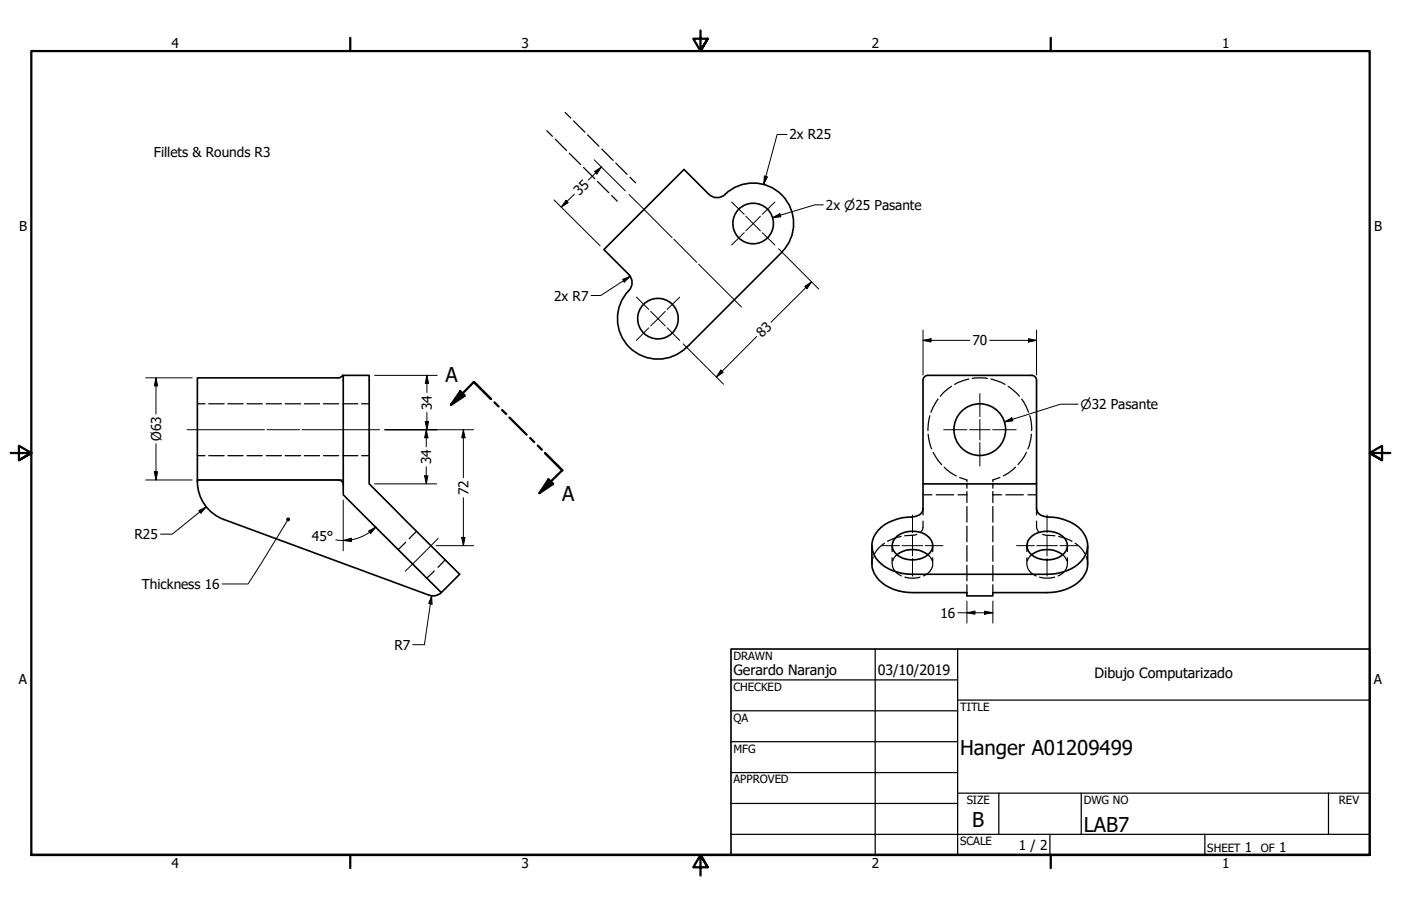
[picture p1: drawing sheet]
<svg xmlns="http://www.w3.org/2000/svg" width="432mm" height="279mm" viewBox="0 0 432 279" stroke-linecap="round" stroke-linejoin="round" font-family="sans-serif">
<!-- layer: Oculto (ANSI) -->
<g fill="none" stroke="#000" stroke-width=".38">
<path d="M174.2 34.7l1.7 1.7M176.8 37.3l3.5 3.5M168.5 40.3l1.7 1.7M171.1 42.9l3.5 3.5M175.5 47.2l3.4 3.5M179.8 51.6l3.5 3.5M181.1 41.6l3.5 3.5M184.1 55.9l3.5 3.5M185.5 46l3.5 3.5M189.8 50.3l3.5 3.5M194.2 54.7l1.7 1.7M188.5 60.3l1.7 1.7"/>
<path d="M293.2 119.1l-2.4 2-1 1.1M298.6 116.9l-1.9 .5-2.4 1.2M299.7 116.7l2.3-.2 2.3 .2M305.4 116.9l1.8 .5 2.6 1.2M310.7 119.1l3.5 3.1M60.8 124.5h2.4M64.3 124.5h4.8M70.2 124.5h4.7M76.1 124.5h4.7M82 124.5h4.7M87.9 124.5h4.7M93.8 124.5h4.7"/>
<path d="M99.7 124.5h4.7M105.6 124.5h4.7M111.4 124.5h2.4M286.1 133.9l.2 1.9 .8 2.6M286.6 128.2l-.5 2.3-.1 2.3M287.6 139.5l1.6 2.7 1 1.1M289.1 123.1l-2.2 4M314.9 123.1l2.2 4M316.4 139.5l-.7 1.2-1.9 2.6M317.4 128.2l.5 2.3v2.3M317.9 133.9l-1.1 4.5M60.8 140.5h2.4"/>
<path d="M64.3 140.5h4.8M70.2 140.5h4.7M76.1 140.5h4.7M82 140.5h4.7M87.9 140.5h4.7M93.8 140.5h4.7M99.7 140.5h4.7M105.6 140.5h4.7M111.4 140.5h2.4M284.5 157v1.8M284.5 152.6h2.7M288.5 152.6h5.4"/>
<path d="M291 144.1a11 11 0 0 0 3.8 2.6M295.3 152.6h2.7M295.8 147.3l2.2 .7v.5M298 149v1.6M298 151.6v3.4M298 156.2v4.8M306 152.6h2.7M306 149v1.6M306 151.6v3.4M306 156.2v4.8M308.2 147.3l-2.2 .7v.5M310 152.6h5.4"/>
<path d="M313 144.1l-2.2 1.8-1.6 .8M316.8 152.6h2.7M319.5 157v1.8M125 167.3l-2.3 2.2M128.4 163.8l-2.3 2.3M133.9 176.1l-2.3 2.2M137.2 172.7l-2.2 2.2M269.1 171.7l-.4 2.2M272.6 167.5a8.6 8.6 0 0 0-3 3.3M275 168.3v1.8M275 172v1.9M275 174.1a4.3 4.3 0 0 0 2.8 3.5"/>
<path d="M276.4 171.1l-.6 .6-.7 1.3M277.7 165.4l-2.4 .7-1.7 .8M278.9 178l.2 .1a8.8 8.8 0 0 0 4.4-.1M282.6 164.8l-.8 .2-3 .2M284.5 160.7l-.1 2.4-.6 .9M286.1 171.1l1.2 1.9M287.5 174.1a4.3 4.3 0 0 1-2.8 3.5M287.5 168.3v1.8M287.5 172v1.9M298 162.2v4.9M298 168.3v4.8M298 174.3v4.8"/>
<path d="M306 162.2v4.9M306 168.3v4.8M306 174.3v4.8M316.5 174.1a4.2 4.2 0 0 0 2.8 3.5M316.5 168.3v1.8M316.5 172v1.9M317.9 171.1l-.6 .6-.7 1.3M319.5 160.7a3.4 3.4 0 0 0 .6 3.3M320.4 178l.2 .1a8.8 8.8 0 0 0 4.5-.1M321.4 164.8l.7 .2 3 .2M326.3 165.4l2.4 .7 1.7 .8M327.5 171.1l.7 .6 .6 1.3"/>
<path d="M328.9 174.1a4 4 0 0 1-2.8 3.5M329 168.3v1.8M329 172v1.9M331.3 167.5a8.6 8.6 0 0 1 3.1 3.3M334.8 171.7l.4 2.2M298 180.3v2.5M306 180.3v2.5"/>
</g>
<!-- layer: Visible (ANSI) -->
<g fill="none" stroke="#000" stroke-width=".51">
<path d="M240.9 77.8a12.5 12.5 0 0 0-.2-17.9 12.5 12.5 0 0 0-17.8 .5 3.5 3.5 0 0 1-4.4-.5l-7.7-7.6-24.7 24.7 7.7 7.6a3.6 3.6 0 0 1 0 5M241 77.8l-29.4 29.3M193.8 89.6a12.5 12.5 0 0 0 .2 17.6 12.5 12.5 0 0 0 17.6-.1M105.6 115.8l-.6 .5-.7 .2h-43.5v31.5M105.6 115.8h.2M105.8 115.8h8v33.4l27.9 27.9-5.7 5.7-30.2-30.2zM286 115.8a1.49 1.49 0 0 0-1.5 1.5v39.7a2.76 2.76 0 0 1-2.7 2.3 15.5 15.5 0 0 0-11.2 4.3 7.1 7.1 0 0 0 2.1 11.2 16.4 16.4 0 0 0 8.5 2.3h41.5a12.7 12.7 0 0 0 11.9-6 7.6 7.6 0 0 0-4.4-9.9 17.6 17.6 0 0 0-8.1-1.9 2.76 2.76 0 0 1-2.6-2.3v-39.7a1.49 1.49 0 0 0-1.5-1.5h-32M60.8 148.5a12.5 12.5 0 0 0 8.2 11.7M60.8 148.5v-.5h43.5a1.42 1.42 0 0 1 1.5 1.5M284.5 149.2h35M69 160.2l63.3 23.4M268.7 168.3v5.6a9.1 9.1 0 0 0 6.7 7.8 17 17 0 0 0 5.8 1.1h16.8v1h8v-1h16.7a13.2 13.2 0 0 0 11.7-5.8l.8-2v-6.7"/>
<path d="M276.4 171.1a8.1 8.1 0 0 1 9.7 0M276.4 165.4a7.9 7.9 0 0 1 10.2 .7 3.6 3.6 0 0 1-1.4 5.5 7.8 7.8 0 0 1-9.4-1.2 3.3 3.3 0 0 1 .6-5zM317.9 171.1a8 8 0 0 1 9.6 0M317.9 165.4a7.9 7.9 0 0 1 10.3 .7 3.7 3.7 0 0 1-1.4 5.5 7.9 7.9 0 0 1-9.5-1.2 3.4 3.4 0 0 1 .6-5zM136 182.7l-1.5 .9-1.1 .2-1.1-.2"/>
<circle cx="232.1" cy="68.9" r="6.3"/>
<circle cx="202.8" cy="98.3" r="6.3"/>
<circle cx="302" cy="132.5" r="8"/>
</g>
<path d="M141.9 120.7l1.4 1.3-4.3 2.8zM151.3 123.1l-5.3-5.3-7 7M152.4 124.1l1.3 1.2M154.7 126.4l1.3 1.3M157 128.8l5.3 5.2M163.4 135.1l1.3 1.2M165.7 137.4l1.3 1.3M168 139.8l5.3 5.2-7.1 7.1M169 147.8l1.5 1.4-4.3 2.9z" fill="none" stroke="#000" stroke-width=".7"/>
<g fill="#000">
<path d="M141.9 120.7l1.4 1.3-4.3 2.8z" fill-rule="evenodd"/>
<path d="M169 147.8l1.5 1.4-4.3 2.9z" fill-rule="evenodd"/>
</g>
<!-- layer: Borde (ANSI) -->
<path d="M107.9 11.7v4M215.9 9.4v6.3l-2.2-3.8h4.4l-2.2 3.8 2.2-3.8M323.8 11.7v4M3.3 139.7h6.4l-3.9-2.2v4.4l3.9-2.2-3.9 2.2M428.5 139.7h-6.4l3.9-2.2v4.4l-3.9-2.2 3.9 2.2M9.7 263.7v-248h412.4v248h-412.4h412.4M107.9 263.7v4M218.1 267.5l-2.2-3.8 2.2 3.8h-4.4l2.2-3.8v6.3M323.8 263.7v4" fill="none" stroke="#000" stroke-width=".7"/>
<g fill="none" stroke="#000" stroke-width=".38">
<path d="M225.3 209.7h69.8M225.3 219.2h69.8M269.7 200.2v63.5M295.1 215.9h127M295.1 200.2v63.5M225.3 228.7h69.8M225.3 238.3h69.8M225.3 257.3h196.8M225.3 247.8h69.8M295.1 244.6h127M307.8 244.6v12.7M323.6 257.3v6.4"/>
<path d="M333.2 244.6v12.7M371.3 257.3v6.4M409.4 244.6v12.7"/>
</g>
<path d="M225.3 200.2h196.8v63.5h-196.8z" fill="none" stroke="#000" stroke-width=".51"/>
<path d="M60.8 148h45" fill="none" stroke="#000" stroke-width=".31"/>
<!-- layer: Marca de centro (ANSI) -->
<g fill="none" stroke="#000" stroke-width=".31">
<path d="M225.5 62.3l3.9 3.8M229.4 71.8l-3.9 3.8M229.9 66.7l4.5 4.5M234.4 66.7l-4.5 4.5M234.9 71.8l3.9 3.8M238.8 62.3l-3.9 3.8M196.2 91.6l3.8 3.8M200.5 96l4.5 4.5M205 96l-4.5 4.5M209.5 91.6l-3.9 3.8M200 101.1l-3.8 3.9M205.6 101.1l3.9 3.9"/>
<path d="M290.8 132.5h7.2M298.8 132.5h6.4M302 121.3v7.2M302 129.3v6.4M302 136.5v7.2M305.9 132.5h7.3M281.2 158.8v5.5M322.7 158.8v5.5M271.8 168.3h5.4M278.1 168.3h6.3M281.2 165.1v6.3M281.2 172.2v5.5"/>
<path d="M285.2 168.3h5.4M313.3 168.3h5.5M319.5 168.3h6.4M322.7 165.1v6.3M322.7 172.2v5.5M326.7 168.3h5.5"/>
</g>
<!-- layer: Eje (ANSI) -->
<path d="M193.9 60l13.2 13.3M207.7 73.8l7.1 7.1M215.3 81.5l13.2 13.2M57.7 132.5h23.8M82.3 132.5h10M93.1 132.5h23.9M135.1 166l-10.2 10.1" fill="none" stroke="#000" stroke-width=".31"/>
<!-- layer: Cota (ANSI) -->
<g fill="none" stroke="#000" stroke-width=".31">
<path d="M177 59.9l-4 4M183.1 49.3l9.6 9.6M183.3 52.9l2.1-1.4-1.4 2.2zM185.4 51.5l-4 4M235.6 54.3l.9 .2-1.1 2.3zM242.6 41.5h-3.1l-4.1 15.3M170.8 61.7l14.2 14.1M174.4 61.8l.7 .7-2.1 1.4zM240 76.7l12.3 12.5M191.9 86.2l2.3-1-1.8 1.8zM194.2 85.2l-9 5.9h-3M248 88.3l2.1-1.4-1.4 2.1z"/>
<path d="M250.1 86.9l-12.5 12.5M44.9 116.5h14.3M48.1 116.5l.5 2.5h-1zM48.1 116.5v11.2M115.4 115.8h19.3M131.6 115.8l.5 2.4h-1zM131.6 115.8v5.2M210.6 106l12.4 12.5M222.2 114.1l.7 .8-2.1 1.4zM233.2 103.8l-12.4 12.5M284.5 105l2.5-.5v1zM284.5 105h14.4"/>
<path d="M284.5 101.8v13.8M305.1 105h14.4M317 104.5l2.5 .5-2.5 .5zM319.5 101.8v13.8M48.1 136.8v11.2M118.6 132.5h27.4M131.1 130h1l-.5 2.5zM131.4 132.5l.5 2.5h-1zM131.4 132.5v5.3M131.6 127.2v5.3M142.8 132.5l.5 2.5h-1zM142.8 132.5v14.8"/>
<path d="M44.9 148h14.3M47.6 145.5h1l-.5 2.5zM61.3 157.5l2.3-1.2-1.7 1.9zM63.6 156.3l-10.5 8.4h-3.6M105.8 154.2v15.7M115.4 149.2h19.2M130.9 146.7h1l-.5 2.5zM131.4 144v5.2M142.8 153.5v14.8M103.5 166.5l2.3 .2 2.5-.2M105.8 166.7l2.5-.7v1zM113.6 163.8l2.2-1.2-1.6 1.9z"/>
<path d="M115.8 162.6l-1.9 1.6a14.1 14.1 0 0 1-5.6 2.3M134.4 168.3h11.6M142.3 165.7h1l-.5 2.6zM133 183.8l.2 2.5-1.1-.2zM133 183.8l-2.2 15h-3.6M295.2 189h10.8M298 189l2.5-.5v.9zM298 185.4v6.8M303.5 188.5l2.5 .5-2.5 .4zM306 185.4v6.8"/>
</g>
<g fill="#000">
<path d="M183.3 52.9l2.1-1.4-1.4 2.2z" fill-rule="evenodd"/>
<path d="M235.6 54.3l.9 .2-1.1 2.3z" fill-rule="evenodd"/>
<path d="M174.4 61.8l.7 .7-2.1 1.4z" fill-rule="evenodd"/>
<path d="M191.9 86.2l2.3-1-1.8 1.8z" fill-rule="evenodd"/>
<path d="M248 88.3l2.1-1.4-1.4 2.1z" fill-rule="evenodd"/>
<path d="M48.1 116.5l.5 2.5h-1z" fill-rule="evenodd"/>
<path d="M131.6 115.8l.5 2.4h-1z" fill-rule="evenodd"/>
<path d="M222.2 114.1l.7 .8-2.1 1.4z" fill-rule="evenodd"/>
<path d="M284.5 105l2.5-.5v1z" fill-rule="evenodd"/>
<path d="M317 104.5l2.5 .5-2.5 .5z" fill-rule="evenodd"/>
<path d="M131.1 130h1l-.5 2.5z" fill-rule="evenodd"/>
<path d="M131.4 132.5l.5 2.5h-1z" fill-rule="evenodd"/>
<path d="M142.8 132.5l.5 2.5h-1z" fill-rule="evenodd"/>
<path d="M47.6 145.5h1l-.5 2.5z" fill-rule="evenodd"/>
<path d="M61.3 157.5l2.3-1.2-1.7 1.9z" fill-rule="evenodd"/>
<path d="M130.9 146.7h1l-.5 2.5z" fill-rule="evenodd"/>
<path d="M105.8 166.7l2.5-.7v1z" fill-rule="evenodd"/>
<path d="M113.6 163.8l2.2-1.2-1.6 1.9z" fill-rule="evenodd"/>
<path d="M142.3 165.7h1l-.5 2.6z" fill-rule="evenodd"/>
<path d="M133 183.8l.2 2.5-1.1-.2z" fill-rule="evenodd"/>
<path d="M298 189l2.5-.5v.9z" fill-rule="evenodd"/>
<path d="M303.5 188.5l2.5 .5-2.5 .4z" fill-rule="evenodd"/>
</g>
<path d="M238.1 67.1l2.2-1.2 .4 1zM253.7 63.2h-2.6l-13 3.9M309.6 130.1l2.2-1.3 .4 1zM332.3 124.7h-5.5l-17.2 5.4M88.5 160.7l-12 19.4h-8" fill="none" stroke="#000" stroke-width=".31"/>
<g fill="#000">
<path d="M238.1 67.1l2.2-1.2 .4 1z" fill-rule="evenodd"/>
<path d="M309.6 130.1l2.2-1.3 .4 1z" fill-rule="evenodd"/>
<path d="M88.3 159.8l.3-.2h.6l.2 .4-.1 .5-.3 .3-.5-.1-.3-.4z" fill-rule="evenodd"/>
</g>
<g font-size="6.3">
<text x="137.3" y="117.8">A</text>
<text x="173.3" y="154.6">A</text>
<text x="295.9" y="233">Hanger A01209499</text>
<text x="299.7" y="255.1">B</text>
<text x="334" y="256.5">LAB7</text>
</g>
<g font-size="4.4">
<text x="226.1" y="208">Gerardo Naranjo</text>
<text x="270.5" y="208.2">03/10/2019</text>
<text x="337.3" y="209.2">Dibujo Computarizado</text>
</g>
<g font-size="4.2">
<text x="52.8" y="14.7">4</text>
<text x="160.8" y="14.7">3</text>
<text x="268.7" y="14.7">2</text>
<text x="376.7" y="14.7">1</text>
<text x="243.3" y="43">2x R25</text>
<text x="47.4" y="48.4">Fillets &amp; Rounds R3</text>
<text x="178.6" y="60.4" transform="rotate(-45 178.6 60.4)">35</text>
<text x="254.6" y="64.7">2x ⌀25 Pasante</text>
<text x="5.9" y="71.4">B</text>
<text x="423.5" y="71.4">B</text>
<text x="170.8" y="92.7">2x R7</text>
<text x="234.9" y="104.3" transform="rotate(-45 234.9 104.3)">83</text>
<text x="299.7" y="106.5">70</text>
<text x="133.1" y="126.4" transform="rotate(-90 133.1 126.4)">34</text>
<text x="49.7" y="136" transform="rotate(-90 49.7 136)">Ø63</text>
<text x="132.9" y="143.2" transform="rotate(-90 132.9 143.2)">34</text>
<text x="144.4" y="152.7" transform="rotate(-90 144.4 152.7)">72</text>
<text x="41.5" y="166.2">R25</text>
<text x="96.1" y="166.7">45°</text>
<text x="43.8" y="181.7">Thickness 16</text>
<text x="289.9" y="190.5">16</text>
<text x="121.5" y="200.3">R7</text>
<text x="5.8" y="211.1">A</text>
<text x="423.4" y="211.1">A</text>
<text x="314" y="262.3">1 / 2</text>
<text x="383.7" y="262.8">1</text>
<text x="394.2" y="262.8">1</text>
<text x="52.8" y="267.7">4</text>
<text x="160.8" y="267.7">3</text>
<text x="268.7" y="267.7">2</text>
<text x="376.7" y="267.7">1</text>
</g>
<text font-size="4" x="333.1" y="126.2">⌀32 Pasante</text>
<g font-size="3.5">
<text x="226.1" y="203.5">DRAWN</text>
<text x="226.1" y="213">CHECKED</text>
<text x="295.9" y="219.2">TITLE</text>
<text x="226.1" y="222.6">QA</text>
<text x="226.1" y="232.1">MFG</text>
<text x="226.1" y="241.6">APPROVED</text>
<text x="297.9" y="248">SIZE</text>
<text x="334" y="248">DWG NO</text>
<text x="412.7" y="247.9">REV</text>
<text x="295.9" y="260.7">SCALE</text>
<text x="372.1" y="262.8">SHEET</text>
<text x="388.6" y="262.8">OF</text>
</g>
</svg>
